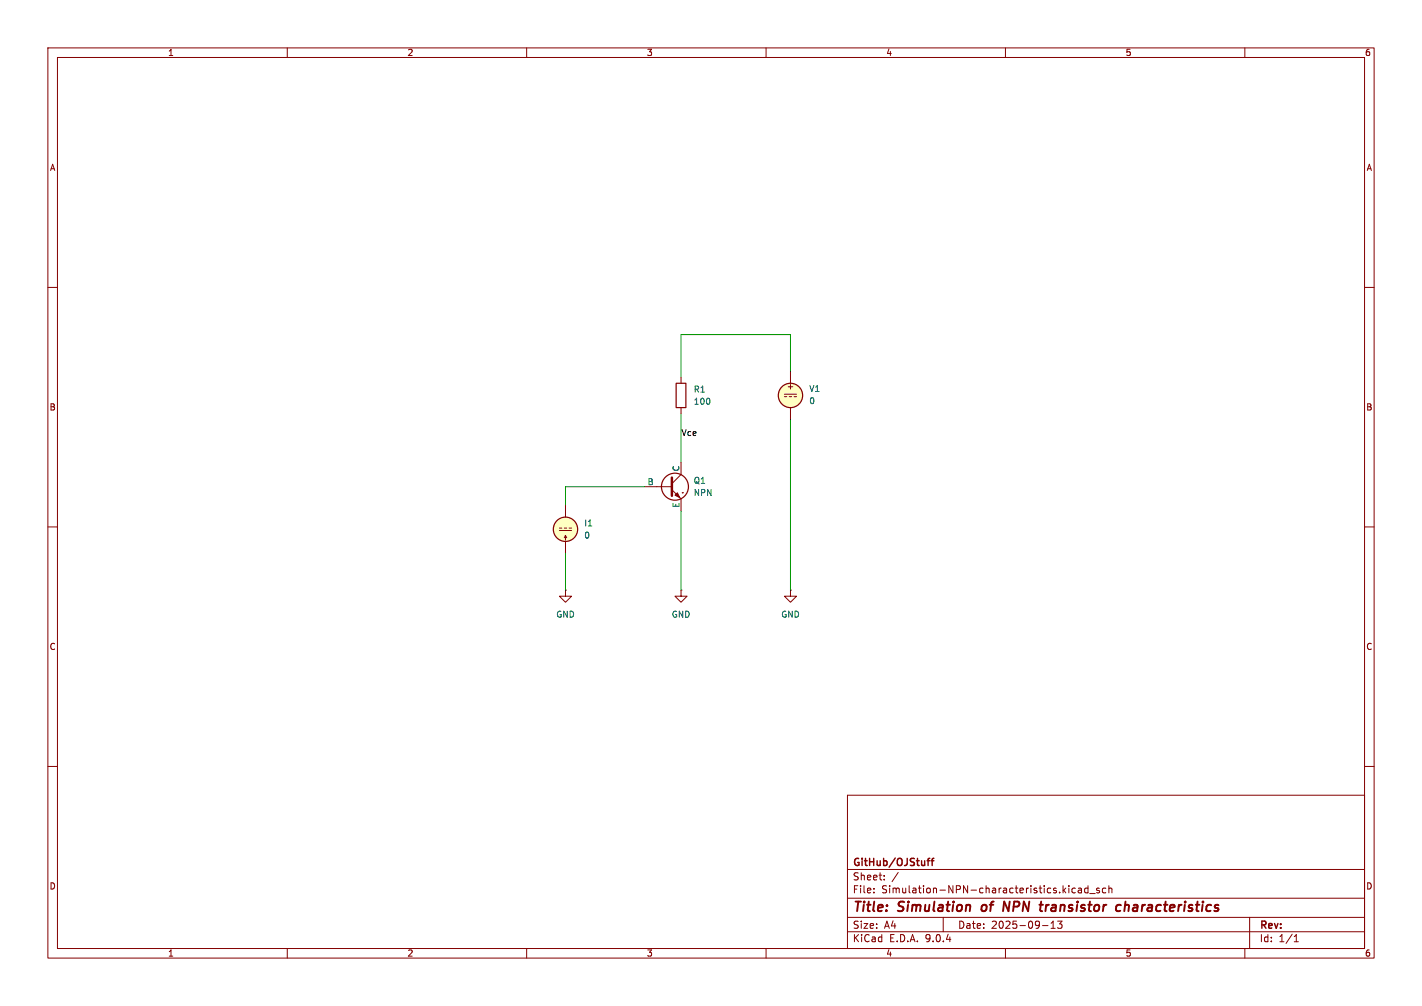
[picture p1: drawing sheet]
<svg xmlns="http://www.w3.org/2000/svg" width="297mm" height="210mm" viewBox="0 0 297 210" stroke-linecap="round" stroke-linejoin="round" font-family="sans-serif">
<g fill="none" stroke="#840000" stroke-width=".21">
<path d="M10 10h277v190h-277zM12 12h273v186h-273zM60 10v2M110 10v2M160 10v2M210 10v2M260 10v2M10 60h2M142.2 78.7v1.3M165.1 77.5v2.5M285 60h2M142.2 85.1v1.3"/>
<path d="M142.2 96.5v2.6l-1.9 1.9M163.8 82.3h2.6M163.8 82.8h.5M164.8 82.8h.6M165.1 85.1v2.5M165.9 82.8h.5M10 110h2M116.8 110.7h2.6M116.8 110.2h.5M117.9 112.3l.2-.5 .3 .5M117.9 110.2h.5M118.1 105.4v2.6"/>
<path d="M118.1 111.8v1M118.1 113v2.6M118.9 110.2h.5M134.6 101.6h5.7M140.3 102.2l1.9 1.9v2.6M142.5 102.9h.1M285 110h2M118.1 123.2v1.3h1.3l-1.3 1.2-1.3-1.2h1.3M118.1 123.2h.1M142.2 123.2v1.3h1.3l-1.3 1.2-1.2-1.2h1.2M142.2 123.2h.1M165.1 123.2v1.3h1.3l-1.3 1.2-1.3-1.2h1.3"/>
<path d="M165.1 123.2h.1M10 160h2M177 166h108v32h-108zM285 160h2M60 198v2M110 198v2M160 198v2M177 194.5h108M177 191.5h108M177 187.5h108M177 181.5h108M182.5 186.3v.1"/>
<path d="M182.5 185.5v.1M184.7 183.6v.1M184.7 182.8v.1M187.6 182.1l-1.3 2M197 191.5v3M210 198v2M217.7 193.2h1.2M219.5 193.8h.9M219.5 192.7l.5-.4v1.5M220.9 192.3h.9l-.5 .6 .4 .1v.7l-.2 .1-.6-.1M224.6 185.5l-.4-.1-.3 .3 .1 .6h.6M225.2 185.5h.6l.1 .9"/>
<path d="M225.9 185.8h-.5l-.2 .2 .2 .4 .5-.1M227.2 185.5l-.4-.1-.3 .3 .2 .6h.5M227.2 184.9v1.5M227.6 186.5h1.1M229.6 185.5l-.4-.1-.2 .2 .1 .2 .5 .2v.3h-.6M231 185.5l-.5-.1-.3 .3 .2 .6h.6M231.6 185.5l.2-.1 .4 .1v.9M231.6 184.9v1.5M260 198v2M261 191.5v6.5M270.3 196.6h.9M270.3 195.5l.4-.4v1.5"/>
</g>
<path d="M205.2 189.1l-.2 .7 .3 .4M209.7 188.2l.9 2M218.5 188.9l-.2 1.3M219.1 188.9l-.4 .1-.2 .3M233.6 188.9l.5 .1M234 190.1l-.2 .1M235.1 188.2l-.3 2M235.7 189l-.4-.1-.3 .2" fill="none" stroke="#840000" stroke-width=".4"/>
<path d="M193.6 179.7h.6M194.2 179.2l-.4 .2v1.3M194.5 179.7h.6M195.1 179.2l-.4 .2v1.3" fill="none" stroke="#840000" stroke-width=".3"/>
<g fill="#ffffc2" stroke="#ffffc2" stroke-width=".21">
<circle cx="165.1" cy="82.5" r="2.54"/>
<circle cx="118.1" cy="110.5" r="2.54"/>
</g>
<g fill="none" stroke="#840000" stroke-width=".25">
<path d="M141.2 80h2.1v5.1h-2.1z"/>
<circle cx="165.1" cy="82.5" r="2.54"/>
<circle cx="118.1" cy="110.5" r="2.54"/>
<circle cx="141" cy="101.6" r="2.82"/>
</g>
<path d="M140.3 99.7v3.8" fill="none" stroke="#840000" stroke-width=".51"/>
<path d="M141.5 102.9l.5 1-1-.5z" fill="#840000" stroke="#840000" stroke-width=".21"/>
<path d="M165.1 77.5v-7.6h-22.9v8.8M142.2 86.4v10.1M165.1 87.6v35.6M118.1 115.6v7.6M134.6 101.6h-16.5v3.8M142.2 106.7v16.5" fill="none" stroke="#009600" stroke-width=".21"/>
<g font-size="2.8" fill="#840000">
<text x="178" y="190.9">Title:</text>
<text x="187.7" y="190.9">Simulation</text>
<text x="205.9" y="190.9">of</text>
<text x="211.2" y="190.9">NPN</text>
<text x="219.7" y="190.9">transistor</text>
<text x="236.4" y="190.9">characteristics</text>
</g>
<g font-size="2.1" fill="#840000">
<text x="178" y="184">Sheet:</text>
<text x="178" y="181.2">GitHub/OJStuff</text>
<text x="178" y="186.7">File:</text>
<text x="184.1" y="186.7">Simulation-NPN-characteristics.kicad_sch</text>
<text x="178" y="196.9">KiCad</text>
<text x="178" y="194.1">Size:</text>
<text x="184.7" y="194.1">A4</text>
<text x="185.7" y="196.9">E.D.A.</text>
<text x="193.3" y="196.9">9.0.4</text>
<text x="200" y="194.1">Date:</text>
<text x="207" y="194.1">2025-09-13</text>
<text x="263" y="194.3">Rev:</text>
<text x="263" y="196.9">Id:</text>
<text x="267.1" y="196.9">1/1</text>
</g>
<g font-size="1.8" fill="#840000">
<text x="35" y="11.9">1</text>
<text x="85" y="11.9">2</text>
<text x="135" y="11.9">3</text>
<text x="185" y="11.9">4</text>
<text x="235" y="11.9">5</text>
<text x="285" y="11.9">6</text>
<text x="10.3" y="35.9">A</text>
<text x="285.3" y="35.9">A</text>
<text x="164.2" y="81.5">+</text>
<text x="10.3" y="85.9">B</text>
<text x="285.3" y="85.9">B</text>
<text x="10.3" y="135.9">C</text>
<text x="285.3" y="135.9">C</text>
<text x="10.3" y="185.9">D</text>
<text x="285.3" y="185.9">D</text>
<text x="35" y="199.9">1</text>
<text x="85" y="199.9">2</text>
<text x="135" y="199.9">3</text>
<text x="185" y="199.9">4</text>
<text x="235" y="199.9">5</text>
<text x="285" y="199.9">6</text>
</g>
<g font-size="1.8" fill="#006464">
<text x="144.8" y="82.1">R1</text>
<text x="168.9" y="82">V1</text>
<text x="144.8" y="84.7">100</text>
<text x="168.9" y="84.6">0</text>
<text x="135.2" y="101.3">B</text>
<text x="142" y="98.5" transform="rotate(-90 142 98.5)">C</text>
<text x="144.8" y="101.2">Q1</text>
<text x="142" y="106.1" transform="rotate(-90 142 106.1)">E</text>
<text x="144.8" y="103.7">NPN</text>
<text x="121.9" y="110.1">I1</text>
<text x="121.9" y="112.6">0</text>
<text x="116.1" y="129.1">GND</text>
<text x="140.2" y="129.1">GND</text>
<text x="163.1" y="129.1">GND</text>
</g>
<text font-size="1.8" fill="#0f0f0f" x="142.2" y="91.1">Vce</text>
</svg>
